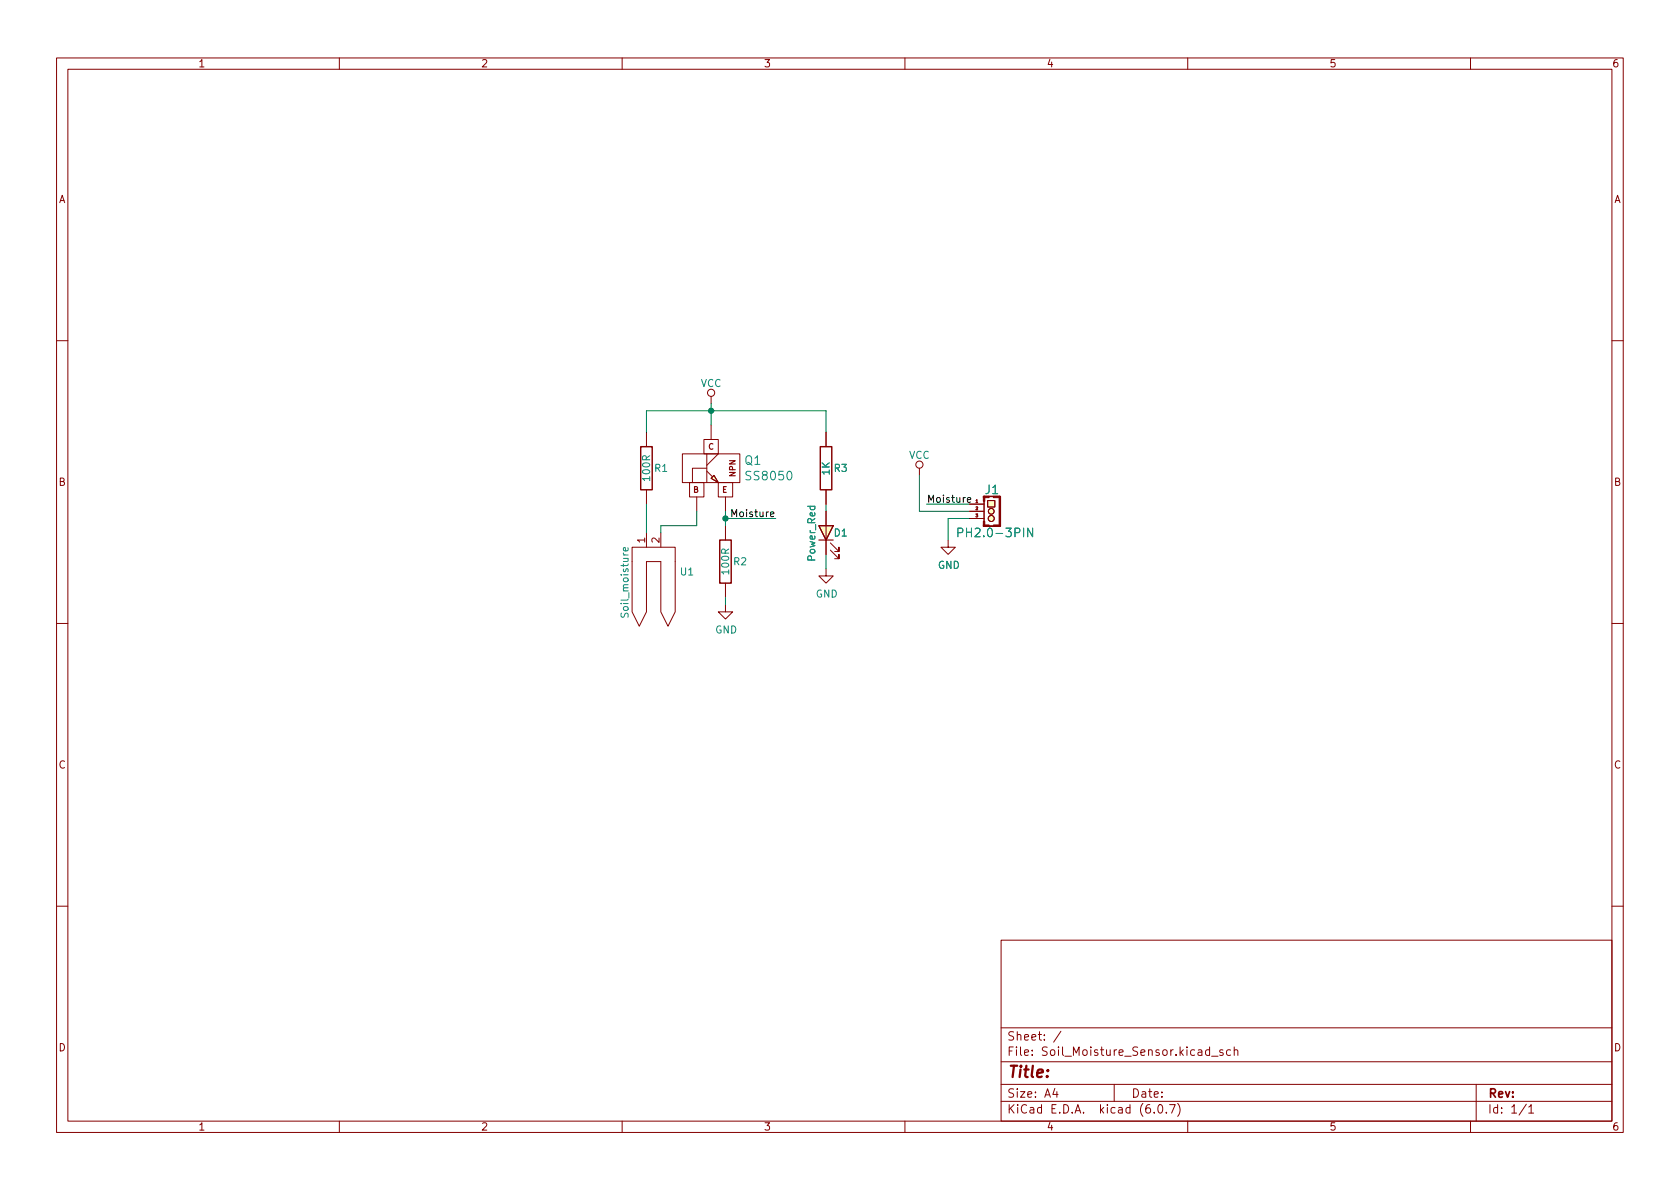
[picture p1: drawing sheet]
<svg xmlns="http://www.w3.org/2000/svg" width="297mm" height="210mm" viewBox="0 0 297 210" stroke-linecap="round" stroke-linejoin="round" font-family="sans-serif">
<g fill="none" stroke="#840000" stroke-width=".18">
<path d="M10 10.2h277v190.1h-277zM12 12.2h273v186.1h-273zM60 10.2v2M110 10.2v2M160 10.2v2M210 10.2v2M260 10.2v2M10 60.2h2M114.3 76.4v2.6M124.5 77.7h2.5v2.6h-2.5zM125.7 70.1v1.3M125.7 75.2v2.5"/>
<path d="M146 76.4v2.6M285 60.2h2M111.8 96.8h7.6v11.4l-1.3 2.5-1.3-2.5v-8.9h-2.5v8.9l-1.3 2.5-1.2-2.5zM114.3 86.6v2.5M114.3 94.2v2.6M116.8 94.2v2.6M120.6 80.3h10.2v5h-10.2zM121.9 85.3h2.6v2.6h-2.6zM123.2 87.9v2.5M125 82.8h-2.6v2.5M125 80.3v5M125 83.3l1 1"/>
<path d="M125.7 84.6l.5-.5 .8 1.2zM127 85.3h2.5v2.6h-2.5zM127 80.3l-2 2M128.3 87.9v2.5M128.3 93v2.5M146 86.6v2.5M146 90.4v7.6M146.8 97.3l1.5 1.5v-.8v.8h-.7M146.8 96l1.5 1.5v-.7v.7h-.7M162.6 82.8v1.3M167.6 95.5v1.3h1.3l-1.3 1.2-1.2-1.2h1.2M171.4 89.1h2.6"/>
<path d="M171.4 90.4h2.6M171.4 91.7h2.6M174 87.8h2.8v5.3h-2.8zM174 88.6v3.6M174.6 88.5h1.3v1.2h-1.3zM10 110.2h2M128.3 106.9v1.3h1.2l-1.2 1.3-1.3-1.3h1.3M128.3 103.1v2.6M146 100.6v1.2h1.3l-1.3 1.3-1.2-1.3h1.2M285 110.2h2M10 160.2h2M177 166.3h108v32h-108z"/>
<path d="M285 160.2h2M60 198.3v2M110 198.3v2M160 198.3v2M177 194.8h108M177 191.8h108M177 187.8h108M177 181.8h108M186.5 192.5l-.4 1h1M186.9 193v1M187.6 182.4l-1.3 1.9M197 191.8v3"/>
<path d="M204.1 196.7v.1M204.9 195.4l.2-.1a.81 .81 0 0 1 .6 .7 .81 .81 0 0 1-.3 .8h-.2a.81 .81 0 0 1-.6-.6 .81 .81 0 0 1 .3-.8zM206.2 196.7v.1M206.8 195.3h1l-.7 1.5M208.2 195.1a1.72 1.72 0 0 1 0 2.3M210 198.3v2M213.9 185.7l-.5-.1-.3 .3v.4l.2 .3h.6M213.9 185.1v1.5M214.2 186.8h1.2M216.2 185.7l-.3-.1-.3 .2 .1 .3 .5 .1v.4h-.6M217.6 185.7l-.5-.1-.2 .3v.4l.1 .3h.6M218.2 185.8l.2-.2 .4 .1 .1 .9"/>
<path d="M218.2 185.1v1.5M260 198.3v2M261 191.8v6.5M269.9 195.3l-1.3 1.9M270.3 195.8l.4-.5v1.5M270.3 196.8h.9"/>
<circle cx="125.7" cy="69.5" r=".63"/>
<circle cx="162.6" cy="82.2" r=".63"/>
<circle cx="175.3" cy="91.7" r=".53"/>
<circle cx="175.3" cy="90.4" r=".51"/>
</g>
<path d="M111 96.9l.1 .3-.2 .2h-.6v-.5l.2-.1 .1 .6M169.4 94.2l.7-.1 .1-.2v-.4l-.3-.1h-.5v1.5M182.6 93.4v1.5l-.9-1.5v1.5" fill="none" stroke="#008484" stroke-width=".18"/>
<g fill="#ffffc2" stroke="#ffffc2" stroke-width=".18">
<path d="M144.8 93h2.5l-1.3 2.5z"/>
<path d="M174.6 88.5h1.3v1.2h-1.3z"/>
<path d="M125.7 84.6l.5-.5 .8 1.2z"/>
<circle cx="175.3" cy="91.7" r=".53"/>
<circle cx="175.3" cy="90.4" r=".51"/>
</g>
<path d="M144.8 93h2.5l-1.3 2.5zM144.8 95.5h2.5" fill="none" stroke="#840000" stroke-width=".2"/>
<g fill="#840000" stroke="#840000" stroke-width=".18">
<path d="M176.7 87.8h.2v5.3h-.2z"/>
<path d="M175.6 87.8h1.2v.2h-1.2z"/>
<path d="M173.9 92.2h.2v.9h-.2z"/>
<path d="M173.9 87.8h.2v.8h-.2z"/>
</g>
<path d="M113.3 79h2v7.6h-2zM145 79h2.1v7.6h-2.1zM127.3 95.5h2v7.6h-2z" fill="none" stroke="#840000" stroke-width=".25"/>
<path d="M171 88.4l.6-.1v-.3h-.4l-.2 .2 .1 .6h.5" fill="none" stroke="#000" stroke-width=".18"/>
<path d="M114.3 76.4v-3.8h31.7v3.8M125.7 71.4v3.8M114.3 89.1v5.1M123.2 90.4v2.6h-6.4v1.2M128.3 91.7h8.9M128.3 90.4v2.6M146 89.1v1.3M146 98v2.6M162.6 84.1v6.3h8.8M163.8 89.1h7.6M171.4 91.7h-3.8v3.8M128.3 105.7v1.2" fill="none" stroke="#008400" stroke-width=".18"/>
<g fill="#008400" stroke="#008400" stroke-width=".18">
<circle cx="128.3" cy="91.7" r=".46"/>
<circle cx="125.7" cy="72.6" r=".46"/>
</g>
<text font-size="2.8" fill="#840000" x="178" y="190.6">Title:</text>
<g font-size="2.1" fill="#008484">
<text x="131.7" y="82.2">Q1</text>
<text x="132.2" y="84.9">SS8050</text>
<text x="174.2" y="87.4">J1</text>
<text x="170.3" y="95">PH2.0-3PIN</text>
</g>
<g font-size="2.1" fill="#840000">
<text x="178" y="184">Sheet: /</text>
<text x="178" y="186.7">File: Soil_Moisture_Sensor.kicad_sch</text>
<text x="178" y="196.9">KiCad E.D.A. kicad (6.0.7)</text>
<text x="178" y="194.1">Size: A4</text>
<text x="200" y="194.1">Date:</text>
<text x="263" y="194.1">Rev:</text>
<text x="263" y="196.9">Id: 1/1</text>
</g>
<g font-size="1.8" fill="#840000">
<text x="35" y="11.9">1</text>
<text x="85" y="11.9">2</text>
<text x="135" y="11.9">3</text>
<text x="185" y="11.9">4</text>
<text x="235" y="11.9">5</text>
<text x="285" y="11.9">6</text>
<text x="10.3" y="35.9">A</text>
<text x="285.3" y="35.9">A</text>
<text x="10.3" y="85.9">B</text>
<text x="285.3" y="85.9">B</text>
<text x="114" y="96" transform="rotate(-90 114 96)">1</text>
<text x="116.6" y="96" transform="rotate(-90 116.6 96)">2</text>
<text x="10.3" y="135.9">C</text>
<text x="285.3" y="135.9">C</text>
<text x="10.3" y="185.9">D</text>
<text x="285.3" y="185.9">D</text>
<text x="35" y="199.9">1</text>
<text x="85" y="199.9">2</text>
<text x="135" y="199.9">3</text>
<text x="185" y="199.9">4</text>
<text x="235" y="199.9">5</text>
<text x="285" y="199.9">6</text>
</g>
<g font-size="1.8" fill="#008484">
<text x="123.9" y="68.4">VCC</text>
<text x="115.8" y="83.4">R1</text>
<text x="146.7" y="84" transform="rotate(-90 146.7 84)">1K</text>
<text x="147.5" y="83.4">R3</text>
<text x="160.7" y="81.1">VCC</text>
<text x="114.9" y="84.9" transform="rotate(-90 114.9 84.9)">100R</text>
<text x="147.5" y="94.9">D1</text>
<text x="120.3" y="101.7">U1</text>
<text x="128.9" y="101.4" transform="rotate(-90 128.9 101.4)">100R</text>
<text x="129.7" y="99.9">R2</text>
<text x="144.1" y="99.1" transform="rotate(-90 144.1 99.1)">Power_Red</text>
<text x="165.8" y="100.6">GND</text>
<text x="144.2" y="105.7">GND</text>
<text x="111.1" y="108.8" transform="rotate(-90 111.1 108.8)">Soil_moisture</text>
<text x="126.4" y="112">GND</text>
</g>
<g font-size="1.8">
<text x="163.8" y="88.9">Moisture</text>
<text x="129.8" y="91.4">Moisture</text>
</g>
<g font-size="1.4" fill="#840000">
<text x="125.2" y="79.5">C</text>
<text x="122.6" y="87.1">B</text>
<text x="127.7" y="87.1">E</text>
<text x="130" y="84.3" transform="rotate(-90 130 84.3)">NPN</text>
</g>
<g font-size=".7" fill="#840000">
<text x="172.5" y="88.9">1</text>
<text x="172.5" y="90.2">2</text>
<text x="172.5" y="91.4">3</text>
</g>
</svg>
